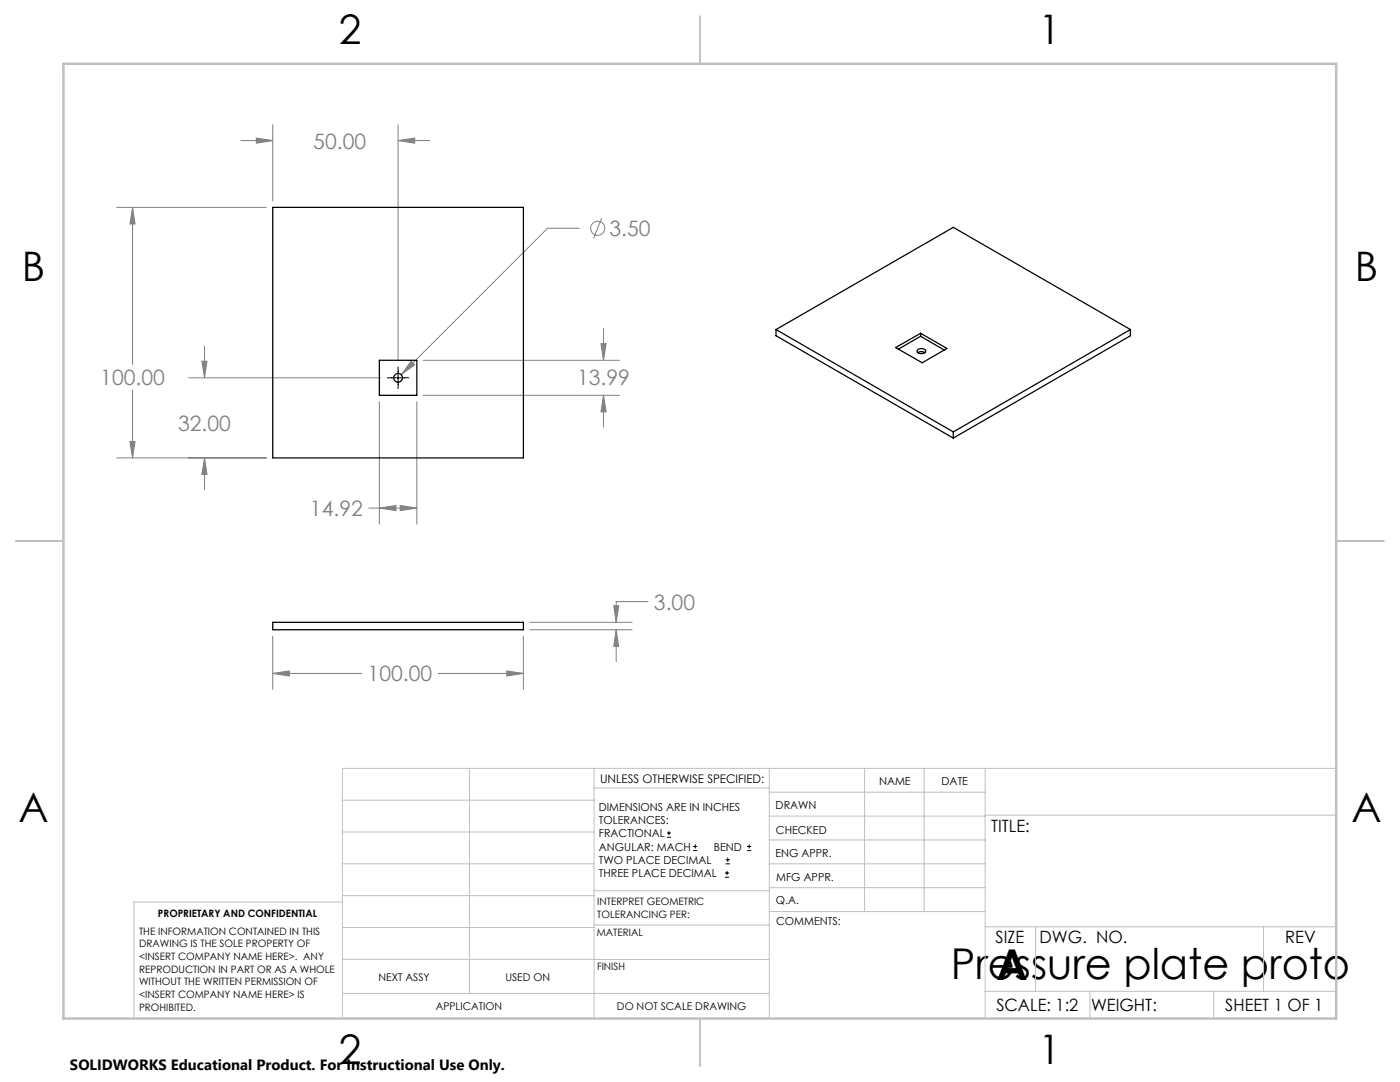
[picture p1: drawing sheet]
<svg xmlns="http://www.w3.org/2000/svg" width="279mm" height="216mm" viewBox="0 0 279 216" stroke-linecap="round" stroke-linejoin="round" font-family="sans-serif">
<g fill="none" stroke="#808080" stroke-width=".2">
<path d="M48.1 28h6.3M51.2 27.6l3.2 .4-3.2 .6zM54.4 24.9v15.2M79.4 28l3.4-.4v1zM79.4 24.9v47.1M79.4 28h6.4M23.3 41.4h29.9M26.5 41.4l.5 3.3h-1.1zM26.5 41.4v31.3M115.6 45.5h-6.3l-29.2 29.3M120.1 43.5l-1.6 4.1M26.5 77.8v13.6"/>
<path d="M37.6 75.4h38.4M40.3 72.1h1l-.5 3.3zM40.8 69v6.4M82.1 72.1l.7 .7-2.7 2zM84.5 78.9h39.1M84.5 71.9h39.1M119.9 68.6h1.1l-.6 3.3zM120.4 78.9l.6 3.3h-1.1zM120.4 65.5v6.4M120.4 78.9v6.3M23.3 91.4h29.9M25.9 88.1h1.1l-.5 3.3z"/>
<path d="M40.8 91.4l.5 3.3h-1zM40.8 91.4v6.3M75.7 80.2v24.4M83.2 80.2v24.4M73.6 101.4h9.6M75.7 101.4l3.3-.5v1zM79.9 100.9l3.3 .5-3.3 .5zM54.4 134.4l3.3-.5v1zM54.4 126.9v10.6M54.4 134.4h17.8M87.4 134.4h17.1M101.1 133.9l3.4 .5-3.4 .5z"/>
<path d="M104.5 126.9v10.6M105.7 124.2h20.5M105.7 125.7h20.5M122.5 120.9h1l-.5 3.3zM123 125.7l.5 3.3h-1zM123 125.7v6.3M129.3 120.1h-6.3v4.1"/>
<circle cx="119.3" cy="45.6" r="1.4"/>
</g>
<g fill="none" stroke="#000" stroke-width=".2">
<path d="M77.3 75.4h4.3M79.4 73.2v4.3M133.1 167.1h.8M133.1 166.2h.8M133.5 165.8v.9M138.3 169.7h.8M138.3 168.9h.8M138.7 168.5v.8M144.7 175h.8M144.7 174.2h.8M144.8 172.4h.9M144.8 171.6h.9"/>
<path d="M145.1 173.8v.8M145.2 171.1v.9M149.1 169.7h.8M149.1 168.9h.8M149.5 168.5v.8"/>
</g>
<g fill="none" stroke="#c0c0c0" stroke-width=".2">
<path d="M68.3 159.7h50.3M93.7 153.3v44.9M118.6 153.3v49.9M118.6 157.2h34.9M153.5 153.3v49.9M153.5 158.1h43.1M172.5 153.3v28.6M184.4 153.3v28.6M196.6 153.3v49.9M266.7 153.3h-198.4v49.9M68.3 178.7h50.3M68.3 172.4h50.3"/>
<path d="M68.3 166h50.3M68.3 180h-41.6v23.2M118.6 177.7h35M153.5 167.6h43.1M153.5 162.8h43.1M153.5 172.4h43.1M153.5 177.1h43.1M196.6 162.7h70.1M68.3 198.2h85.2M68.3 191.4l85.2 .1M68.3 185.1h50.3M118.6 184.6h35"/>
<path d="M153.6 181.9h43M196.6 197.8h70.1M196.6 184.9h70.1M206.7 184.9v12.9M217.5 197.8v5.4M242.2 197.8v5.4M252.2 184.9v12.9"/>
</g>
<path d="M139.7 3.2v9.5M3.1 107.9h9.6M266.7 107.9h9.5M139.7 203.2v9.6" fill="none" stroke="#c0c0c0" stroke-width=".25"/>
<path d="M12.7 12.7h254v190.5h-254z" fill="none" stroke="#c0c0c0" stroke-width=".5"/>
<path d="M122.5 120.9h1l-.5 3.3zM123 125.7l.5 3.3h-1zM101.1 133.9l3.4 .5-3.4 .5zM54.4 134.4l3.3-.5v1zM120.4 78.9l.6 3.3h-1.1zM119.9 68.6h1.1l-.6 3.3zM79.9 100.9l3.3 .5-3.3 .5zM75.7 101.4l3.3-.5v1zM40.3 72.1h1l-.5 3.3zM40.8 91.4l.5 3.3h-1zM79.4 28l3.4-.4v1zM51.2 27.6l3.2 .4-3.2 .6zM82.1 72.1l-2 2.7 2.7-2zM26.5 41.4l.5 3.3h-1.1zM25.9 88.1h1.1l-.5 3.3z" fill="#808080"/>
<g fill="none" stroke="#000" stroke-width=".25">
<path d="M54.4 41.4h50.1v50h-50.1zM75.7 71.9h7.5v7h-7.5zM154.9 65.8l35.4-20.4 35.3 20.4M154.9 65.8l35.4 20.4M154.9 65.8v1.2l35.4 20.4M178.8 69.4l4.9-2.9 5.3 3-5 2.9zM183.1 69.8a.99 .99 0 0 1 1.6 .3 1.07 1.07 0 0 1-1.7 0zM183.2 70.4a1.17 1.17 0 0 1 1.4 0M183.7 67.1l4.8 2.7M183.7 67.1l-4.4 2.6M183.7 66.5v.6M225.6 65.8l-35.3 20.4"/>
<path d="M225.6 65.8v1.2l-35.3 20.4M190.3 86.2v1.2M54.4 124.2h50.1v1.5h-50.1z"/>
<circle cx="79.5" cy="75.4" r=".87"/>
</g>
<g font-size="8.5">
<text x="189.8" y="195.4">Pressure plate proto</text>
<text x="198.9" y="195.5">A</text>
</g>
<g font-size="8.1">
<text x="67.6" y="8.9">2</text>
<text x="207.3" y="8.9">1</text>
<text x="4.4" y="56.1">B</text>
<text x="270.4" y="56.1">B</text>
<text x="3.7" y="164.1">A</text>
<text x="269.7" y="164.1">A</text>
<text x="67.6" y="212.4">2</text>
<text x="207.3" y="212.4">1</text>
</g>
<g font-size="4.2" fill="#808080">
<text x="62.5" y="29.7">50.00</text>
<text x="121.6" y="47.1">3.50</text>
<text x="20" y="76.8">100.00</text>
<text x="115.2" y="76.8">13.99</text>
<text x="35.5" y="86.1">32.00</text>
<text x="61.9" y="103">14.92</text>
<text x="130.5" y="121.6">3.00</text>
<text x="73.4" y="136">100.00</text>
</g>
<g font-size="3.4">
<text x="197.8" y="166">TITLE:</text>
<text x="198.7" y="188.1">SIZE</text>
<text x="207.5" y="188.1">DWG. NO.</text>
<text x="256.5" y="188.2">REV</text>
<text x="198.8" y="201.7">SCALE: 1:2</text>
<text x="217.7" y="201.8">WEIGHT:</text>
<text x="244.5" y="201.7">SHEET 1 OF 1</text>
</g>
<text font-size="3" x="14" y="213.5">SOLIDWORKS Educational Product. For Instructional Use Only.</text>
<text font-size="2.4" x="119.8" y="156.2">UNLESS OTHERWISE SPECIFIED:</text>
<g font-size="2.2">
<text x="119.5" y="161.8">DIMENSIONS ARE IN INCHES</text>
<text x="154.8" y="161.4">DRAWN</text>
<text x="175.4" y="156.6">NAME</text>
<text x="187.9" y="156.7">DATE</text>
<text x="119.5" y="164.4">TOLERANCES:</text>
<text x="119.5" y="167.1">FRACTIONAL</text>
<text x="154.9" y="166.3">CHECKED</text>
<text x="119.5" y="169.7">ANGULAR: MACH</text>
<text x="119.5" y="172.4">TWO PLACE DECIMAL</text>
<text x="142.5" y="169.7">BEND</text>
<text x="154.8" y="171">ENG APPR.</text>
<text x="119.5" y="175">THREE PLACE DECIMAL</text>
<text x="154.9" y="175.7">MFG APPR.</text>
<text x="154.9" y="180.4">Q.A.</text>
<text x="154.9" y="184.6">COMMENTS:</text>
</g>
<g font-size="2.1">
<text x="75.5" y="195.7">NEXT ASSY</text>
<text x="100.9" y="195.7">USED ON</text>
<text x="86.9" y="201.5">APPLICATION</text>
<text x="123.1" y="201.6">DO NOT SCALE DRAWING</text>
</g>
<g font-size="2">
<text x="31.5" y="182.9">PROPRIETARY AND CONFIDENTIAL</text>
<text x="119.2" y="180.6">INTERPRET GEOMETRIC</text>
<text x="119.2" y="183.1">TOLERANCING PER:</text>
<text x="27.8" y="186.5">THE INFORMATION CONTAINED IN THIS</text>
<text x="27.8" y="189">DRAWING IS THE SOLE PROPERTY OF</text>
<text x="27.8" y="191.6">&lt;INSERT COMPANY NAME HERE&gt;. ANY</text>
<text x="119.1" y="186.7">MATERIAL</text>
<text x="27.8" y="194.1">REPRODUCTION IN PART OR AS A WHOLE</text>
<text x="27.8" y="196.6">WITHOUT THE WRITTEN PERMISSION OF</text>
<text x="119.1" y="193.5">FINISH</text>
<text x="27.8" y="199.1">&lt;INSERT COMPANY NAME HERE&gt; IS</text>
<text x="27.8" y="201.7">PROHIBITED.</text>
</g>
</svg>
